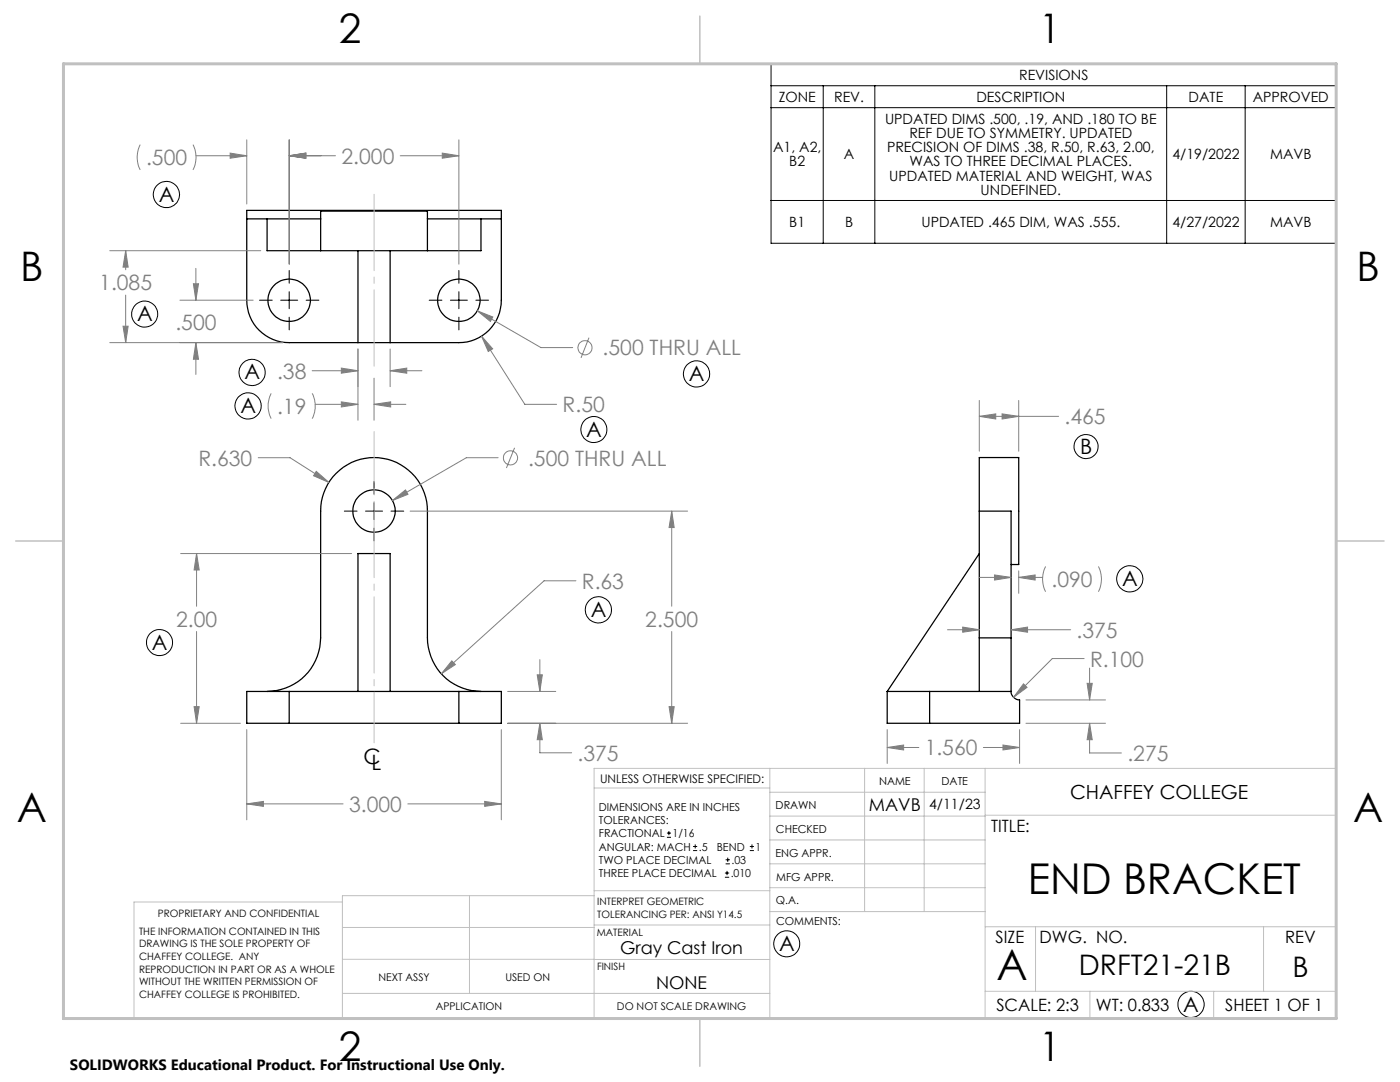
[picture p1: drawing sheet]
<svg xmlns="http://www.w3.org/2000/svg" width="279mm" height="216mm" viewBox="0 0 279 216" stroke-linecap="round" stroke-linejoin="round" font-family="sans-serif">
<g fill="none" stroke="#000" stroke-width=".25">
<path d="M49.2 43.7v-1.7h50.8v1.7M49.2 43.7v16.2a8.4 8.4 0 0 0 8.5 8.5h33.9a8.4 8.4 0 0 0 8.4-8.5v-16.2M49.2 43.7h4.1M53.3 43.7h10.7M53.3 43.7v6.3h10.7M64 50v-7.9h21.3v7.9M64 50h21.3M71.4 50v18.4M77.9 50v18.4M85.3 43.7h10.7M96 43.7v6.3h-10.7M96 43.7h4"/>
<path d="M195.4 102v-10.7h7.9v21.3h-1.5M195.4 102v25.3M195.4 102h6.4v25.3M195.4 110.5l-18.3 27.5M53.3 138a10.7 10.7 0 0 0 10.7-10.7v-25.3a10.7 10.7 0 0 1 10.6-10.7 10.7 10.7 0 0 1 10.7 10.7v25.3a10.7 10.7 0 0 0 10.7 10.7M57.7 138h-8.5v6.3h8.5M57.7 138h33.9M57.7 138v6.3M71.4 138v-27.5h6.5v27.5M91.6 138h8.4v6.3h-8.4M91.6 138v6.3M177.1 138h8.4"/>
<path d="M177.1 138v6.3h8.4M185.5 138h16.3M185.5 138v6.3M195.4 127.3v10.7M195.4 127.3h6.4M201.8 138a1.75 1.75 0 0 0 1.7 1.7v4.6h-18M201.8 127.3v10.7M57.7 144.3h33.9"/>
<circle cx="57.7" cy="59.9" r="4.2"/>
<circle cx="91.6" cy="59.9" r="4.2"/>
<circle cx="74.6" cy="102" r="4.2"/>
</g>
<g fill="none" stroke="#808080" stroke-width=".2">
<path d="M28 28.9a5.6 5.6 0 0 0 0 5M38.5 28.9a5.6 5.6 0 0 1 0 5M39.1 31.1h10.1M45.9 30.6l3.3 .5-3.3 .5zM49.2 27.9v12.8M57.7 31.1l3.3-.5v1zM57.7 27.9v24.8M57.7 31.1h9.3M79.9 31.1h11.7M88.3 30.6l3.3 .5-3.3 .5zM91.6 27.9v24.8M21.9 50h30.1"/>
<path d="M25.1 50l.5 3.3h-1zM25.1 50v3.8M25.1 58.9v9.5M35.9 59.9h14.6M38.6 56.6h1l-.5 3.3zM39.1 53.6v6.3M21.9 68.4h34.5M24.6 65.1h1l-.5 3.3zM39.1 68.4l.5 3.3h-1zM39.1 68.4v6.3M54.1 78.5a5.6 5.6 0 0 0 0 5M62.3 78.5a5.6 5.6 0 0 1 0 5"/>
<path d="M62.3 74h9.1M68.1 73.4l3.3 .6-3.3 .5zM71.4 69.6v14.3M74.6 75.5v8.4M77.9 74l3.3-.6v1.1zM77.9 69.6v7.6M77.9 74h6.3M95.2 62l3.2 1.3-.5 .8zM95.2 62l12.7 7.4h6.4M96.1 67.1l2.2 2.5-.9 .5zM96.1 67.1l8.6 13.6h6.4M117.5 67.4l-1.5 4"/>
<path d="M195.4 79.9v10.1M203.3 79.9v10.1M51.5 91.3h6.4l7.8 5M62.9 80.7h8.5M63.1 94.1l2.6 2.2-3.1-1.4zM68.1 80.2l3.3 .5-3.3 .5zM74.6 80.7l3.4-.5v1zM74.6 80.7h6.4M78.3 99.9l2.6-2.1 .5 .8zM99.4 91.3h-6.3l-14.8 8.6M102.7 89.4l-1.6 4M195.4 83.1l3.3-.5v1z"/>
<path d="M195.4 83.1h15.9M200 82.6l3.3 .5-3.3 .5zM36.1 110.5h34.1M39.2 110.5l.6 3.2h-1.1zM39.2 110.5v10.5M81.8 102h55.4M114.9 115.9h-6.3l-20.5 18.5M134.1 102l.4 3.3h-1zM134.1 102v19M195.4 115.2h6.4M198.5 114.7l3.3 .5-3.3 .5zM203.3 115.2l3.3-.5v1z"/>
<path d="M203.3 113.9v4.5M203.3 115.2h4.8M208.7 113a5.6 5.6 0 0 0 0 5.1M219.2 113a5.6 5.6 0 0 1 0 5.1M39.2 126v18.3M90.2 131.9l.7 .7-2.8 1.8zM101.3 138h9.6M107.2 134.7h1l-.5 3.3zM107.7 131.6v6.4M134.1 126v18.3M189.1 125.7h6.3M192.1 125.1l3.3 .6-3.3 .5z"/>
<path d="M201.8 125.7l3.3-.6v1.1zM201.8 125.7h11.9M204.3 136.5l.7 .7-2.7 1.9zM204.8 139.7h15.8M216.4 131.4h-6.4l-7.7 7.7M217 136.3h1l-.5 3.4zM217.5 133.3v6.4M36.1 144.3h11.9M38.7 141h1.1l-.6 3.3zM49.2 145.6v18M96.7 159.9l3.3 .5-3.3 .5zM100 145.6v18"/>
<path d="M101.3 144.3h35.9M107.7 144.3l.5 3.3h-1zM107.7 144.3v5.9h6.4M133.5 141h1l-.4 3.3zM177.1 149.2l3.2-.5v.9zM177.1 145.6v6.7M177.1 149.2h6.3M196.3 149.2h7.2M200.2 148.7l3.3 .5-3.3 .4zM203.5 145.6v6.7M204.8 144.3h15.8M217.5 144.3l.5 3.3h-1z"/>
<path d="M217.5 144.3v5.9h6.3M49.2 160.4l3.4-.5v1zM49.2 160.4h19.3M81.4 160.4h18.6"/>
<circle cx="116.7" cy="69.4" r="1.41"/>
<circle cx="101.9" cy="91.4" r="1.42"/>
</g>
<g fill="none" stroke="#000" stroke-width=".2">
<path d="M153.9 12.7h112.8v35.8h-112.8zM153.9 17.1h112.8M164.3 17.1v31.4M174.6 17.1v31.4M232.8 17.1v31.4M248.5 17.1v31.4M153.9 21.5h112.8M51.8 59.9h2.5M56 59.9h3.4M57.7 54v2.5M57.7 58.2v3.4M61.1 59.9h2.5"/>
<path d="M85.7 59.9h2.5M89.9 59.9h3.4M91.6 54v2.5M91.6 58.2v3.4M95 59.9h2.5M153.9 40h112.8M57.7 63.3v2.5M91.6 63.3v2.5M74.6 96.1v2.5M68.7 102h2.6M73 102h3.3M74.6 100.3v3.4"/>
<path d="M74.6 105.4v2.5M78 102h2.6M133.1 167.1h.8M133.1 166.2h.8M133.5 165.8v.9M138.3 169.7h.8M138.3 168.9h.8M138.7 168.5v.8M144.7 175h.8M144.7 174.2h.8M144.8 172.4h.9M144.8 171.6h.9"/>
<path d="M145.1 173.8v.8M145.2 171.1v.9M149.6 169.7h.9M149.6 168.9h.9M150.1 168.5v.8"/>
<circle cx="33.2" cy="38.8" r="2.62"/>
<circle cx="28.9" cy="62.7" r="2.6"/>
<circle cx="50.3" cy="74.3" r="2.61"/>
<circle cx="139" cy="74.6" r="2.62"/>
<circle cx="49.5" cy="81" r="2.62"/>
<circle cx="118.5" cy="85.7" r="2.6"/>
<circle cx="216.7" cy="89.1" r="2.41"/>
<circle cx="225.5" cy="115.5" r="2.61"/>
<circle cx="31.8" cy="128.2" r="2.6"/>
<circle cx="119.4" cy="121.7" r="2.62"/>
<circle cx="157" cy="188.3" r="2.6"/>
<circle cx="237.7" cy="200.4" r="2.62"/>
</g>
<path d="M74.7 86.1v62.1" fill="none" stroke="#c0c0c0" stroke-width=".2" stroke-dasharray="15.2 1.3 1.3 1.3" stroke-dashoffset="5.1"/>
<path d="M74.7 37.7v36.5" fill="none" stroke="#c0c0c0" stroke-width=".2" stroke-dasharray="15.2 1.3 1.3 1.3" stroke-dashoffset="-1.1"/>
<g fill="none" stroke="#c0c0c0" stroke-width=".2">
<path d="M118.6 157.2h35M153.6 153.3v49.9M153.6 158.1h43M172.5 153.3v28.6M184.4 153.3v28.6M196.6 153.3v49.9M68.3 180h-41.6v23.2h240v-49.9h-148.1v49.9M93.7 178.7v19.5M118.6 178.7h-50.3v24.5M118.6 177.7h35M153.6 162.8h43M153.6 177.1h43"/>
<path d="M153.6 167.6h43M153.6 172.4h43M196.6 162.7h70.1M68.3 198.2h85.3M68.3 191.4l85.3 .1M68.3 185.1h50.3M118.6 184.6h35M153.6 181.9h43M196.6 184.9h70.1M196.6 197.8h70.1M206.7 184.9v12.9M217.5 197.8v5.4"/>
<path d="M242.2 197.8v5.4M252.2 184.9v12.9"/>
</g>
<path d="M139.7 3.2v9.5M3.1 107.9h9.6M266.7 107.9h9.5M139.7 203.2v9.6" fill="none" stroke="#c0c0c0" stroke-width=".3"/>
<path d="M12.7 12.7h254v190.5h-254z" fill="none" stroke="#c0c0c0" stroke-width=".6"/>
<g fill="#808080">
<path d="M68.1 80.2l3.3 .5-3.3 .5zM74.6 80.7l3.4-.5v1z"/>
<path d="M49.2 160.4l3.4-.5v1zM96.7 159.9l3.3 .5-3.3 .5zM39.2 110.5l.6 3.2h-1.1zM38.7 141h1.1l-.6 3.3zM63.1 94.1l-.5 .8 3.1 1.4zM78.3 99.9l3.1-1.3-.5-.8zM134.1 102l.4 3.3h-1zM133.5 141h1l-.4 3.3zM90.2 131.9l-2.1 2.5 2.8-1.8zM107.2 134.7h1l-.5 3.3zM107.7 144.3l.5 3.3h-1zM57.7 31.1l3.3-.5v1zM88.3 30.6l3.3 .5-3.3 .5zM57.7 31.1l3.3-.5v1zM45.9 30.6l3.3 .5-3.3 .5zM25.1 50l.5 3.3h-1zM24.6 65.1h1l-.5 3.3zM38.6 56.6h1l-.5 3.3zM39.1 68.4l.5 3.3h-1zM68.1 73.4l3.3 .6-3.3 .5zM77.9 74l3.3-.6v1.1zM95.2 62l2.7 2.1 .5-.8zM96.1 67.1l1.3 3 .9-.5zM195.4 83.1l3.3-.5v1zM200 82.6l3.3 .5-3.3 .5zM198.5 114.7l3.3 .5-3.3 .5zM203.3 115.2l3.3-.5v1zM192.1 125.1l3.3 .6-3.3 .5zM201.8 125.7l3.3-.6v1.1zM204.3 136.5l-2 2.6 2.7-1.9zM217.5 144.3l.5 3.3h-1zM217 136.3h1l-.5 3.4zM200.2 148.7l3.3 .5-3.3 .4zM177.1 149.2l3.2-.5v.9z"/>
</g>
<g font-size="8.5">
<text x="205.1" y="178.4">END BRACKET</text>
<text x="198.9" y="195.5">A</text>
</g>
<g font-size="8.1">
<text x="67.6" y="8.5">2</text>
<text x="207.3" y="8.5">1</text>
<text x="4" y="56.2">B</text>
<text x="270.7" y="56.2">B</text>
<text x="3.3" y="164.1">A</text>
<text x="270" y="164.1">A</text>
<text x="67.6" y="211.7">2</text>
<text x="207.3" y="211.7">1</text>
</g>
<g font-size="5.6">
<text x="215.3" y="194.6">DRFT21-21B</text>
<text x="258" y="195">B</text>
</g>
<g font-size="4.2" fill="#808080">
<text x="29.2" y="33">.500</text>
<text x="68.2" y="32.7">2.000</text>
<text x="19.8" y="58">1.085</text>
<text x="35" y="65.8">.500</text>
<text x="120.3" y="70.9">.500 THRU ALL</text>
<text x="55.3" y="75.5">.38</text>
<text x="55.3" y="82.6">.19</text>
<text x="112.3" y="82.3">R.50</text>
<text x="212.5" y="84.7">.465</text>
<text x="39.6" y="92.9">R.630</text>
<text x="105.4" y="92.9">.500 THRU ALL</text>
<text x="116.1" y="117.5">R.63</text>
<text x="209.9" y="117.1">.090</text>
<text x="35.2" y="125.1">2.00</text>
<text x="128.8" y="125.1">2.500</text>
<text x="214.8" y="127.2">.375</text>
<text x="217.5" y="133">R.100</text>
<text x="115.3" y="151.8">.375</text>
<text x="184.5" y="150.7">1.560</text>
<text x="225" y="151.8">.275</text>
<text x="69.7" y="162">3.000</text>
</g>
<g font-size="4.2">
<text x="31.7" y="40.3">A</text>
<text x="27.4" y="64.1">A</text>
<text x="48.8" y="75.7">A</text>
<text x="137.5" y="76">A</text>
<text x="48" y="82.4">A</text>
<text x="117" y="87.1">A</text>
<text x="215.6" y="90.5">B</text>
<text x="223.9" y="116.9">A</text>
<text x="117.9" y="123.1">A</text>
<text x="30.3" y="129.6">A</text>
<text x="72.6" y="152.5">C</text>
<text x="74.1" y="153.7">L</text>
<text x="155.5" y="189.8">A</text>
<text x="236.2" y="201.9">A</text>
</g>
<text font-size="3.9" x="213.6" y="159.4">CHAFFEY COLLEGE</text>
<g font-size="3.5">
<text x="173.4" y="161.9">MAVB</text>
<text x="123.7" y="190.4">Gray Cast Iron</text>
<text x="130.9" y="197.3">NONE</text>
</g>
<g font-size="3.4">
<text x="197.8" y="166">TITLE:</text>
<text x="198.7" y="188.1">SIZE</text>
<text x="207.5" y="188.1">DWG. NO.</text>
<text x="256.5" y="188.2">REV</text>
<text x="198.8" y="201.7">SCALE: 2:3</text>
<text x="218.7" y="201.7">WT: 0.833</text>
<text x="244.5" y="201.7">SHEET 1 OF 1</text>
</g>
<text font-size="3" x="14" y="213.5">SOLIDWORKS Educational Product. For Instructional Use Only.</text>
<g font-size="2.8">
<text x="203.4" y="16">REVISIONS</text>
<text x="155.4" y="20.4">ZONE</text>
<text x="166.5" y="20.4">REV.</text>
<text x="194.9" y="20.4">DESCRIPTION</text>
<text x="237.2" y="20.4">DATE</text>
<text x="250" y="20.4">APPROVED</text>
<text x="176.6" y="24.7">UPDATED DIMS .500, .19, AND .180 TO BE</text>
<text x="181.5" y="27.6">REF DUE TO SYMMETRY. UPDATED</text>
<text x="154.3" y="30.4">A1, A2,</text>
<text x="157.5" y="33.2">B2</text>
<text x="168.4" y="31.8">A</text>
<text x="177" y="30.4">PRECISION OF DIMS .38, R.50, R.63, 2.00,</text>
<text x="181.5" y="33.2">WAS TO THREE DECIMAL PLACES.</text>
<text x="234" y="31.8">4/19/2022</text>
<text x="253.5" y="31.8">MAVB</text>
<text x="177.5" y="36">UPDATED MATERIAL AND WEIGHT, WAS</text>
<text x="195.7" y="38.9">UNDEFINED.</text>
<text x="157.5" y="45.3">B1</text>
<text x="168.7" y="45.3">B</text>
<text x="183.9" y="45.3">UPDATED .465 DIM, WAS .555.</text>
<text x="234" y="45.3">4/27/2022</text>
<text x="253.5" y="45.3">MAVB</text>
<text x="185.4" y="161.5">4/11/23</text>
</g>
<text font-size="2.4" x="119.8" y="156.2">UNLESS OTHERWISE SPECIFIED:</text>
<g font-size="2.2">
<text x="119.5" y="161.8">DIMENSIONS ARE IN INCHES</text>
<text x="154.8" y="161.4">DRAWN</text>
<text x="175.4" y="156.6">NAME</text>
<text x="187.9" y="156.7">DATE</text>
<text x="119.5" y="164.4">TOLERANCES:</text>
<text x="119.5" y="167.1">FRACTIONAL</text>
<text x="134.2" y="167.1">1/16</text>
<text x="154.9" y="166.3">CHECKED</text>
<text x="119.5" y="172.4">TWO PLACE DECIMAL</text>
<text x="119.5" y="169.7">ANGULAR: MACH</text>
<text x="139.5" y="169.7">.5</text>
<text x="143" y="169.7">BEND</text>
<text x="146" y="172.4">.03</text>
<text x="150.8" y="169.7">1</text>
<text x="154.8" y="170.9">ENG APPR.</text>
<text x="119.5" y="175">THREE PLACE DECIMAL</text>
<text x="145.8" y="175">.010</text>
<text x="154.9" y="175.7">MFG APPR.</text>
<text x="154.9" y="180.4">Q.A.</text>
<text x="154.9" y="184.6">COMMENTS:</text>
</g>
<g font-size="2.1">
<text x="75.5" y="195.7">NEXT ASSY</text>
<text x="100.9" y="195.7">USED ON</text>
<text x="86.9" y="201.5">APPLICATION</text>
<text x="123.1" y="201.6">DO NOT SCALE DRAWING</text>
</g>
<g font-size="2">
<text x="31.5" y="182.9">PROPRIETARY AND CONFIDENTIAL</text>
<text x="119.2" y="180.6">INTERPRET GEOMETRIC</text>
<text x="119.2" y="183.1">TOLERANCING PER: ANSI Y14.5</text>
<text x="27.8" y="186.5">THE INFORMATION CONTAINED IN THIS</text>
<text x="27.8" y="189">DRAWING IS THE SOLE PROPERTY OF</text>
<text x="27.8" y="191.6">CHAFFEY COLLEGE. ANY</text>
<text x="119.1" y="186.7">MATERIAL</text>
<text x="27.8" y="194.1">REPRODUCTION IN PART OR AS A WHOLE</text>
<text x="27.8" y="196.6">WITHOUT THE WRITTEN PERMISSION OF</text>
<text x="119.1" y="193.5">FINISH</text>
<text x="27.8" y="199.1">CHAFFEY COLLEGE IS PROHIBITED.</text>
</g>
</svg>
